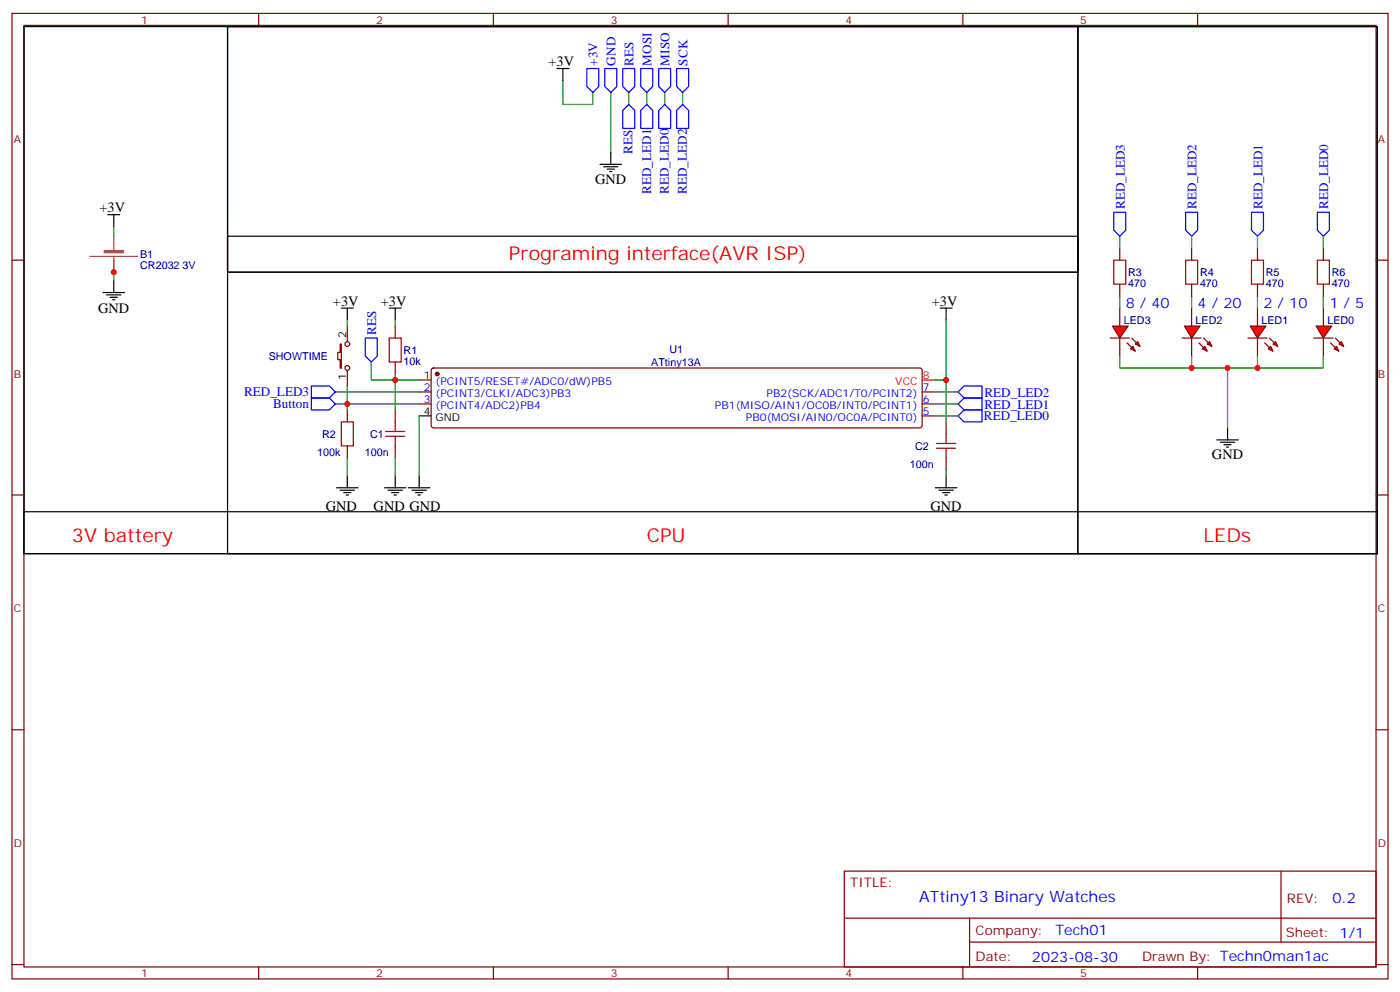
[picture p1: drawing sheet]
<svg xmlns="http://www.w3.org/2000/svg" width="412mm" height="292mm" viewBox="0 0 412 292" stroke-linecap="round" stroke-linejoin="round" font-family="sans-serif">
<g fill="none" stroke="#870000" stroke-width=".35">
<path d="M3.5 4h405.4v284.3h-405.4zM7.1 7.5h398.2v277.3h-398.2zM76.2 4v3.5M145.3 4v3.5M214.5 4v3.5M283.6 4v3.5M352.8 4v3.5M3.5 76.6h3.6M405.3 76.6h3.6M123.5 111.9h3.5M123.5 115.4h3.5M123.5 119h3.5"/>
<path d="M127.2 108.6l.5-.2h143.2l.5 .2 .2 .5v16.2l-.2 .5-.5 .2h-143.2l-.5-.2-.2-.5v-16.2zM271.6 115.4h3.6M271.6 119h3.6M271.6 122.5h3.6M3.5 145.8h3.6M405.3 145.8h3.6M3.5 214.9h3.6M405.3 214.9h3.6M248.7 256.5h156.6v28.3h-156.6zM377.3 256.6v20.8M248.7 270.4h156.5M285.6 277.4h119.6"/>
<path d="M285.6 270.4v14.1M3.5 284.1h3.6M76.2 284.8v3.5M145.3 284.8v3.5M214.5 284.8v3.5M283.6 284.8v3.5M352.8 284.8v3.5M405.3 284.1h3.6"/>
</g>
<circle cx="128.8" cy="110.1" r=".53" fill="#870000" stroke="#870000" stroke-width=".35"/>
<path d="M123.5 122.5h3.5" fill="none" stroke="#000" stroke-width=".35"/>
<path d="M271.6 111.9h3.6" fill="none" stroke="#f00" stroke-width=".35"/>
<g fill="#f00" stroke="#870000" stroke-width=".35">
<path d="M387.7 96h4.6l-2.5 3.6z"/>
<path d="M387 99.6h5.6z"/>
</g>
<g fill="#870000" stroke="#870000" stroke-width=".35">
<path d="M393.3 99.6l1.5 1.4z"/>
<path d="M391.9 101l1.4 1.4z"/>
</g>
<g fill="#f00" stroke="#870000" stroke-width=".35">
<path d="M394.4 101.3l.7-.7 .7 1.4z"/>
<path d="M393 102.7l.7-.7 .7 1.4z"/>
</g>
<path d="M389.8 90.7v5.3M389.8 99.6v5.2" fill="none" stroke="#870000" stroke-width=".35"/>
<g fill="#f00" stroke="#870000" stroke-width=".35">
<path d="M368.3 96h4.6l-2.5 3.6z"/>
<path d="M367.6 99.6h5.6z"/>
</g>
<g fill="#870000" stroke="#870000" stroke-width=".35">
<path d="M373.9 99.6l1.5 1.4z"/>
<path d="M372.5 101l1.4 1.4z"/>
</g>
<g fill="#f00" stroke="#870000" stroke-width=".35">
<path d="M375 101.3l.7-.7 .7 1.4z"/>
<path d="M373.6 102.7l.7-.7 .7 1.4z"/>
</g>
<path d="M370.4 90.7v5.3M370.4 99.6v5.2" fill="none" stroke="#870000" stroke-width=".35"/>
<g fill="#f00" stroke="#870000" stroke-width=".35">
<path d="M348.9 96h4.6l-2.5 3.6z"/>
<path d="M348.2 99.6h5.6z"/>
</g>
<g fill="#870000" stroke="#870000" stroke-width=".35">
<path d="M354.5 99.6l1.5 1.4z"/>
<path d="M353.1 101l1.4 1.4z"/>
</g>
<g fill="#f00" stroke="#870000" stroke-width=".35">
<path d="M355.6 101.3l.7-.7 .7 1.4z"/>
<path d="M354.9 102l.7 1.4-1.4-.7z"/>
</g>
<path d="M351 90.7v5.3M351 99.6v5.2" fill="none" stroke="#870000" stroke-width=".35"/>
<g fill="#f00" stroke="#870000" stroke-width=".35">
<path d="M327.7 96h4.6l-2.5 3.6z"/>
<path d="M327 99.6h5.7z"/>
</g>
<g fill="#870000" stroke="#870000" stroke-width=".35">
<path d="M333.4 99.6l1.4 1.4z"/>
<path d="M332 101l1.4 1.4z"/>
</g>
<g fill="#f00" stroke="#870000" stroke-width=".35">
<path d="M334.4 101.3l.7-.7 .7 1.4z"/>
<path d="M333 102.7l.7-.7 .7 1.4z"/>
</g>
<g fill="none" stroke="#870000" stroke-width=".35">
<path d="M329.8 73.1v3.5M351 73.1v3.5M370.4 73.1v3.5M389.8 73.1v3.5M102.3 96v4.6M116.4 96v3.6M329.8 83.7v3.5M329.8 90.7v5.3M329.8 99.6v5.2M351 83.7v3.5M370.4 83.7v3.5M389.8 83.7v3.5"/>
<path d="M100.2 101.3h.3v7.1h-.3v-2.5h-.7v-2.1h.7zM102.3 109.1v4.6M116.4 106.6v3.5M102.3 120.7v3.5M102.3 131.3v3.5M116.4 120.7v3.5M116.4 131.3v3.5M278.7 124.2v3.6M278.7 134.8v3.6"/>
<circle cx="102.3" cy="101.3" r=".71"/>
<circle cx="102.3" cy="108.4" r=".71"/>
</g>
<g fill="none" stroke="#00f" stroke-width=".35">
<path d="M172.9 20.2h3.5v5.3l-1.8 1.7-1.7-1.7zM178.2 20.2h3.5v5.3l-1.8 1.7-1.7-1.7zM183.4 20.2h3.6v5.3l-1.8 1.7-1.8-1.7zM185.2 30.8l1.8 1.7v5.3h-3.6v-5.3zM188.7 20.2h3.6v5.3l-1.8 1.7-1.8-1.7zM190.5 30.8l1.8 1.7v5.3h-3.6v-5.3zM194 20.2h3.6v5.3l-1.8 1.7-1.8-1.7zM195.8 30.8l1.8 1.7v5.3h-3.6v-5.3zM199.3 20.2h3.5v5.3l-1.7 1.7-1.8-1.7zM201.1 30.8l1.7 1.7v5.3h-3.5v-5.3zM328.1 62.5h3.5v5.3l-1.8 1.8-1.7-1.8zM349.2 62.5h3.6v5.3l-1.8 1.8-1.8-1.8z"/>
<path d="M368.7 62.5h3.5v5.3l-1.8 1.8-1.7-1.8zM388.1 62.5h3.5v5.3l-1.8 1.8-1.7-1.8zM107.6 99.6h3.5v5.2l-1.7 1.8-1.8-1.8zM91.7 113.7h5.3l1.8 1.7-1.8 1.8h-5.3zM91.7 117.2h5.3l1.8 1.8-1.8 1.7h-5.3zM282.2 119l1.8-1.8h5.3v3.5h-5.3zM282.2 115.4l1.8-1.7h5.3v3.5h-5.3zM282.2 122.5l1.8-1.8h5.3v3.5h-5.3z"/>
</g>
<g fill="none" stroke="#008700" stroke-width=".35">
<path d="M165.8 23.7v7.1h8.8v-3.6M179.9 27.2v17.7M185.2 27.2v3.6M190.5 27.2v3.6M195.8 27.2v3.6M201.1 27.2v3.6M33.5 66.7v2.9M329.8 69.6v3.5M351 69.6v3.5M370.4 69.6v3.5M389.8 69.6v3.5M33.5 80.2v2.4"/>
<path d="M102.3 94.3v1.7M116.4 94.3v1.7M278.7 94.3v17.6h-3.5M329.8 87.2v3.5M351 87.2v3.5M370.4 87.2v3.5M389.8 87.2v3.5M98.8 119h24.7M98.8 115.4h24.7M102.3 113.7v7M109.4 106.6v5.3h14.1M116.4 110.1v10.6"/>
<path d="M275.2 119h7M275.2 115.4h7M278.7 111.9v12.3M329.8 104.8v3.6h60v-3.6M351 104.8v3.6M361.6 108.4v17.6M370.4 104.8v3.6M102.3 134.8v5.3M116.4 134.8v5.3M123.5 122.5v17.6M275.2 122.5h7M278.7 138.4v1.7"/>
</g>
<g fill="none" stroke="#000" stroke-width=".35">
<path d="M7.1 7.8h398.6v155.3h-398.6zM67 7.8h250.5v155.3h-250.5zM67 7.8h250.5v72.4h-250.5zM317.5 7.8h88.2v155.3h-88.2zM164 20.2h3.6M165.8 20.2v3.5M176.7 48.4h6.4M177.8 49.1h4.2M178.9 49.8h2.1M179.6 50.5h.7M179.9 44.9v3.5M31.7 63.2h3.6"/>
<path d="M33.5 63.2v3.5M67 69.6h250.5v10.6h-250.5zM30.3 86.1h6.4M31.4 86.9h4.2M32.5 87.6h2.1M33.2 88.3h.7M33.5 82.6v3.5M100.5 90.7h3.6M102.3 90.7v3.6M114.7 90.7h3.5M116.4 90.7v3.6M276.9 90.7h3.6"/>
<path d="M278.7 90.7v3.6M358.4 129.5h6.4M359.5 130.2h4.2M360.5 131h2.2M361.2 131.7h.7M361.6 126v3.5M7.1 150.7h398.6v12.4h-398.6zM99.1 143.7h6.4M100.2 144.4h4.2M101.2 145.1h2.2M102 145.8h.7M102.3 140.1v3.6"/>
<path d="M113.2 143.7h6.4M114.3 144.4h4.2M115.4 145.1h2.1M116.1 145.8h.7M116.4 140.1v3.6M120.3 143.7h6.3M121.4 144.4h4.2M122.4 145.1h2.1M123.1 145.8h.7M123.5 140.1v3.6M275.5 143.7h6.4M276.6 144.4h4.2"/>
<path d="M277.6 145.1h2.2M278.3 145.8h.7M278.7 140.1v3.6"/>
</g>
<path d="M26.5 75.5h14.1M33.5 69.6v4.5M33.5 75.5v1.1M33.5 76.7v3.5" fill="none" stroke="#a64a4a" stroke-width=".35"/>
<path d="M30.7 73.7h5.6v.8h-5.6z" fill="#a64a4a" stroke="#a64a4a" stroke-width=".29"/>
<g fill="none" stroke="#a10000" stroke-width=".35">
<path d="M328.1 76.6h3.5v7.1h-3.5zM349.2 76.6h3.6v7.1h-3.6zM368.7 76.6h3.5v7.1h-3.5zM388.1 76.6h3.5v7.1h-3.5zM114.7 99.6h3.5v7h-3.5zM100.5 124.2h3.6v7.1h-3.6zM113.6 128.5h5.6M113.6 127.1h5.6M116.4 124.2v2.9M116.4 128.5v2.8M275.9 130.6h5.6M275.9 132h5.6"/>
<path d="M278.7 127.8v2.8M278.7 132v2.8"/>
</g>
<g fill="#c00">
<circle cx="361.6" cy="108.4" r=".88"/>
<circle cx="116.4" cy="111.9" r=".88"/>
<circle cx="278.7" cy="111.9" r=".88"/>
<circle cx="370.4" cy="108.4" r=".88"/>
<circle cx="351" cy="108.4" r=".88"/>
<circle cx="102.3" cy="119" r=".88"/>
<circle cx="33.5" cy="80.2" r=".88"/>
</g>
<g font-size="5.6" fill="#f00">
<text x="149.9" y="76.6">Programing interface(AVR ISP)</text>
<text x="21.2" y="159.5">3V battery</text>
<text x="190.5" y="159.5">CPU</text>
<text x="354.5" y="159.5">LEDs</text>
</g>
<text font-size="4.6" fill="#00f" x="270.8" y="265.6">ATtiny13 Binary Watches</text>
<g font-size="4.2">
<text x="161.6" y="19.5">+3V</text>
<text x="175.3" y="54">GND</text>
<text x="29.3" y="62.5">+3V</text>
<text x="28.9" y="92.2">GND</text>
<text x="98.1" y="90">+3V</text>
<text x="112.2" y="90">+3V</text>
<text x="274.5" y="90">+3V</text>
<text x="357" y="135.2">GND</text>
<text x="96" y="150.4">GND</text>
<text x="110.1" y="150.4">GND GND</text>
<text x="274.1" y="150.4">GND</text>
</g>
<g font-size="4.2" fill="#00f">
<text x="331.6" y="90.7">8 / 40</text>
<text x="352.8" y="90.7">4 / 20</text>
<text x="372.2" y="90.7">2 / 10</text>
<text x="391.6" y="90.7">1 / 5</text>
<text x="392.5" y="265.8">0.2</text>
<text x="310.9" y="275.4">Tech01</text>
<text x="304" y="283.2">2023-08-30</text>
</g>
<g font-size="3.9" fill="#00f">
<text x="176" y="19.3" transform="rotate(-90 176 19.3)">+3V</text>
<text x="181.3" y="19.3" transform="rotate(-90 181.3 19.3)">GND</text>
<text x="186.6" y="19.3" transform="rotate(-90 186.6 19.3)">RES</text>
<text x="191.9" y="19.3" transform="rotate(-90 191.9 19.3)">MOSI</text>
<text x="197.2" y="19.3" transform="rotate(-90 197.2 19.3)">MISO</text>
<text x="202.5" y="19.3" transform="rotate(-90 202.5 19.3)">SCK</text>
<text x="186.3" y="45.3" transform="rotate(-90 186.3 45.3)">RES</text>
<text x="191.8" y="57.1" transform="rotate(-90 191.8 57.1)">RED_LED1</text>
<text x="197.1" y="57.1" transform="rotate(-90 197.1 57.1)">RED_LED0</text>
<text x="202.4" y="57.1" transform="rotate(-90 202.4 57.1)">RED_LED2</text>
<text x="331.3" y="61.6" transform="rotate(-90 331.3 61.6)">RED_LED3</text>
<text x="352.5" y="61.6" transform="rotate(-90 352.5 61.6)">RED_LED2</text>
<text x="371.9" y="61.6" transform="rotate(-90 371.9 61.6)">RED_LED1</text>
<text x="391.3" y="61.6" transform="rotate(-90 391.3 61.6)">RED_LED0</text>
<text x="110.8" y="98.7" transform="rotate(-90 110.8 98.7)">RES</text>
<text x="71.9" y="116.7">RED_LED3</text>
<text x="290" y="116.8">RED_LED2</text>
<text x="80.5" y="120.2">Button</text>
<text x="289.8" y="123.8">RED_LED0</text>
<text x="290" y="120.3">RED_LED1</text>
</g>
<g font-size="3.9" fill="#800">
<text x="250.5" y="261.1">TITLE:</text>
<text x="379.1" y="265.8">REV:</text>
<text x="287.4" y="275.3">Company:</text>
<text x="378.7" y="275.9">Sheet: 1/1</text>
<text x="287.4" y="283">Date:</text>
<text x="336.4" y="283.1">Drawn By: Techn0man1ac</text>
</g>
<g font-size="3.2" fill="#800">
<text x="41.6" y="6.9">1</text>
<text x="110.8" y="6.9">2</text>
<text x="179.9" y="6.9">3</text>
<text x="249.1" y="6.9">4</text>
<text x="318.2" y="6.9">5</text>
<text x="4.1" y="42.1">A</text>
<text x="405.9" y="42.1">A</text>
<text x="4.1" y="111.2">B</text>
<text x="405.9" y="111.2">B</text>
<text x="4.1" y="180.3">C</text>
<text x="405.9" y="180.3">C</text>
<text x="4.1" y="249.5">D</text>
<text x="405.9" y="249.5">D</text>
<text x="41.6" y="287.8">1</text>
<text x="110.8" y="287.8">2</text>
<text x="179.9" y="287.8">3</text>
<text x="249.1" y="287.8">4</text>
<text x="318.2" y="287.8">5</text>
</g>
<g font-size="3.2" fill="#000080">
<text x="41.3" y="76">B1</text>
<text x="41.3" y="79.1">CR2032 3V</text>
<text x="332.3" y="81.4">R3</text>
<text x="353.5" y="81.4">R4</text>
<text x="372.9" y="81.4">R5</text>
<text x="392.3" y="81.4">R6</text>
<text x="332.3" y="84.4">470</text>
<text x="353.5" y="84.4">470</text>
<text x="372.9" y="84.4">470</text>
<text x="392.3" y="84.4">470</text>
<text x="331" y="95.4">LED3</text>
<text x="352.2" y="95.4">LED2</text>
<text x="371.6" y="95.4">LED1</text>
<text x="391" y="95.4">LED0</text>
<text x="79.1" y="106">SHOWTIME</text>
<text x="118.9" y="107.4">10k</text>
<text x="118.9" y="104.3">R1</text>
<text x="191.8" y="107.9">ATtiny13A</text>
<text x="197.2" y="103.8">U1</text>
<text x="94.9" y="128.9">R2</text>
<text x="109" y="128.9">C1</text>
<text x="93.4" y="134.2">100k</text>
<text x="107.5" y="134.2">100n</text>
<text x="268" y="137.8">100n</text>
<text x="269.5" y="132.5">C2</text>
</g>
<g font-size="3.2">
<text x="102" y="99.6" transform="rotate(-90 102 99.6)">2</text>
<text x="102" y="111.8" transform="rotate(-90 102 111.8)">1</text>
<text x="124.8" y="122.1">4</text>
<text x="128.3" y="123.9">GND</text>
</g>
<g font-size="3.2" fill="#00f">
<text x="124.8" y="111.5">1</text>
<text x="128.3" y="113.3">(PCINT5/RESET#/ADC0/dW)PB5</text>
<text x="124.8" y="115.1">2</text>
<text x="124.8" y="118.6">3</text>
<text x="128.3" y="116.8">(PCINT3/CLKI/ADC3)PB3</text>
<text x="225.8" y="116.8">PB2(SCK/ADC1/T0/PCINT2)</text>
<text x="271.8" y="118.6">6</text>
<text x="271.8" y="115.1">7</text>
<text x="128.3" y="120.4">(PCINT4/ADC2)PB4</text>
<text x="210.6" y="120.4">PB1(MISO/AIN1/OC0B/INT0/PCINT1)</text>
<text x="219.7" y="123.9">PB0(MOSI/AIN0/OC0A/PCINT0)</text>
<text x="271.8" y="122.1">5</text>
</g>
<g font-size="3.2" fill="#f00">
<text x="263.7" y="113.3">VCC</text>
<text x="271.8" y="111.5">8</text>
</g>
</svg>
